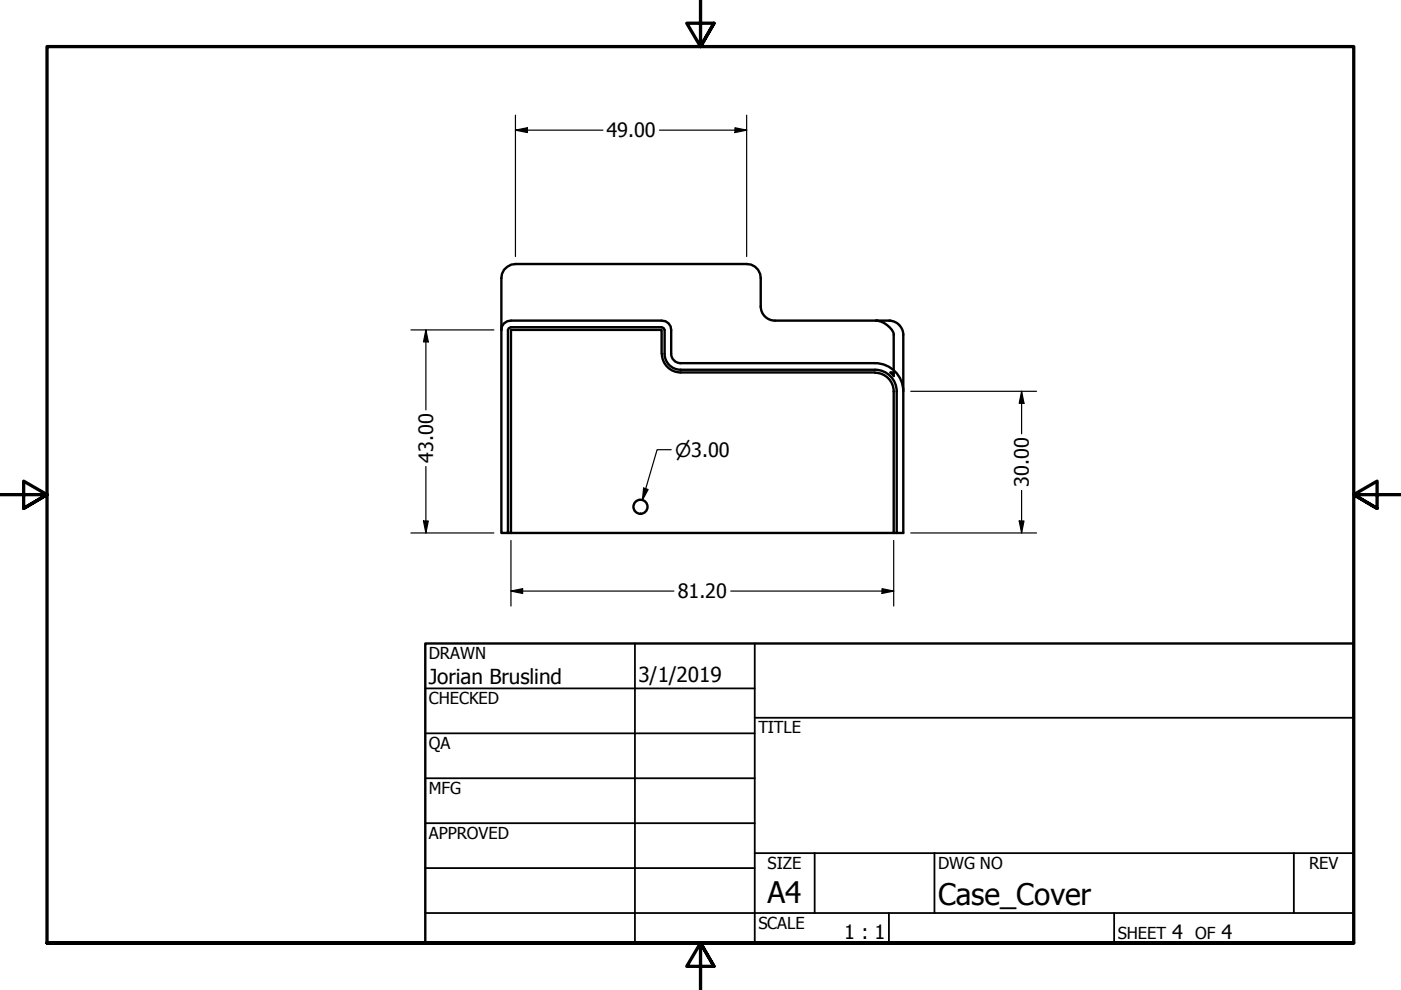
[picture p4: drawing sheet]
<svg xmlns="http://www.w3.org/2000/svg" width="297mm" height="210mm" viewBox="0 0 297 210" stroke-linecap="round" stroke-linejoin="round" font-family="sans-serif">
<!-- layer: Visible (ANSI) -->
<g fill="none" stroke="#000" stroke-width=".51">
<path d="M106.3 69.9v43.1h1.4v-43.1l.2-.3 .4-.2h32l.4 .2 .2 .3v5.1M106.3 69.9a1.95 1.95 0 0 1 2-1.9h32a1.95 1.95 0 0 1 2 1.9v5.1M140.3 75v-5.1h-32v43.1h-.6M140.3 75a4 4 0 0 0 4 4h41.2M140.9 75a3.4 3.4 0 0 0 3.4 3.4h41.2M142.3 75a2 2 0 0 0 2 2h41.2M161.3 65a3 3 0 0 0 3 3M161.3 65.1v-6.1a2.95 2.95 0 0 0-3-3h-49a3 3 0 0 0-3 3v10.9M164.3 68h24.5a3.1 3.1 0 0 1 2.7 3v42h-1.4v-30M185.5 79a4 4 0 0 1 4 4M185.5 78.4a4.6 4.6 0 0 1 4.6 4.6M185.5 77a6 6 0 0 1 6 6"/>
<path d="M186 68a4.2 4.2 0 0 1 3.5 3v7.5M188.8 79h.7v.7zM189.5 83v30h-81.2M189.5 113h.6"/>
<circle cx="135.8" cy="107.4" r="1.49"/>
</g>
<!-- layer: Border (ANSI) -->
<path d="M148.5 -.1v10l-2.9-5h5.8l-2.9 5 2.9-5M0 104.9h10l-5-2.9v5.8l5-2.9-5 2.9M297 104.9h-10l5-2.9v5.8l-5-2.9 5 2.9M10 199.9v-190h277v190h-277h277M151.4 204.9l-2.9-5 2.9 5h-5.8l2.9-5v10" fill="none" stroke="#000" stroke-width=".7"/>
<!-- layer: Title (ANSI) -->
<g fill="none" stroke="#000" stroke-width=".38">
<path d="M134.6 136.4v63.5M160 136.4v63.5M90.2 146h69.8M90.2 155.5h69.8M160 152.2h127M90.2 165h69.8M90.2 174.5h69.8M90.2 193.6h196.8M90.2 184.1h69.8M160 180.9h127M172.7 180.9v12.7M188.5 193.6v6.3"/>
<path d="M198.1 180.9v12.7M236.2 193.6v6.3M274.3 180.9v12.7"/>
</g>
<path d="M90.2 136.4h196.8v63.5h-196.8z" fill="none" stroke="#000" stroke-width=".51"/>
<!-- layer: Dimension (ANSI) -->
<g fill="none" stroke="#000" stroke-width=".25">
<path d="M109.3 27.6l2.5-.5v1zM109.3 27.6h18.5M109.3 24.4v30M139.8 27.6h18.5M155.8 27.1l2.5 .5-2.5 .5zM158.3 24.4v30M87.1 69.9h17.6M90.3 69.9l.5 2.6h-1zM90.3 69.9v17M90.3 98.9v14.1M142.3 95.3h-3l-3.1 10.7M193.1 83h26.7"/>
<path d="M216.6 83l.5 2.5h-1zM216.6 83v9M87.1 113h17.6M89.8 110.5h1l-.5 2.5zM108.3 114.6v13.9M136.5 103.5l.9 .3-1.2 2.2zM189.5 114.6v13.9M193.1 113h26.7M216.1 110.5h1l-.5 2.5zM216.6 104v9M108.3 125.3l2.5-.5v1zM108.3 125.3h34.6"/>
<path d="M154.9 125.3h34.6M187 124.8l2.5 .5-2.5 .5z"/>
</g>
<g fill="#000">
<path d="M109.3 27.6l2.5-.5v1z" fill-rule="evenodd"/>
<path d="M155.8 27.1l2.5 .5-2.5 .5z" fill-rule="evenodd"/>
<path d="M90.3 69.9l.5 2.6h-1z" fill-rule="evenodd"/>
<path d="M216.6 83l.5 2.5h-1z" fill-rule="evenodd"/>
<path d="M89.8 110.5h1l-.5 2.5z" fill-rule="evenodd"/>
<path d="M136.5 103.5l.9 .3-1.2 2.2z" fill-rule="evenodd"/>
<path d="M216.1 110.5h1l-.5 2.5z" fill-rule="evenodd"/>
<path d="M108.3 125.3l2.5-.5v1z" fill-rule="evenodd"/>
<path d="M187 124.8l2.5 .5-2.5 .5z" fill-rule="evenodd"/>
</g>
<g font-size="6.3">
<text x="162.8" y="191.4">A4</text>
<text x="198.9" y="191.9">Case_Cover</text>
</g>
<g font-size="4.4">
<text x="90.9" y="145.1">Jorian Bruslind</text>
<text x="135.4" y="144.5">3/1/2019</text>
</g>
<g font-size="4.2">
<text x="128.6" y="29.1">49.00</text>
<text x="91.8" y="98.1" transform="rotate(-90 91.8 98.1)">43.00</text>
<text x="218.1" y="103.2" transform="rotate(-90 218.1 103.2)">30.00</text>
<text x="143.7" y="126.8">81.20</text>
<text x="179" y="199.2">1 : 1</text>
<text x="248.5" y="199.1">4</text>
<text x="259" y="199.1">4</text>
</g>
<text font-size="4" x="143.1" y="96.8">⌀3.00</text>
<g font-size="3.5">
<text x="90.9" y="139.7">DRAWN</text>
<text x="90.9" y="149.3">CHECKED</text>
<text x="160.8" y="155.5">TITLE</text>
<text x="90.9" y="158.8">QA</text>
<text x="90.9" y="168.3">MFG</text>
<text x="90.9" y="177.8">APPROVED</text>
<text x="162.8" y="184.2">SIZE</text>
<text x="198.9" y="184.2">DWG NO</text>
<text x="277.6" y="184.2">REV</text>
<text x="160.8" y="196.9">SCALE</text>
<text x="237" y="199.1">SHEET</text>
<text x="253.4" y="199.1">OF</text>
</g>
</svg>
